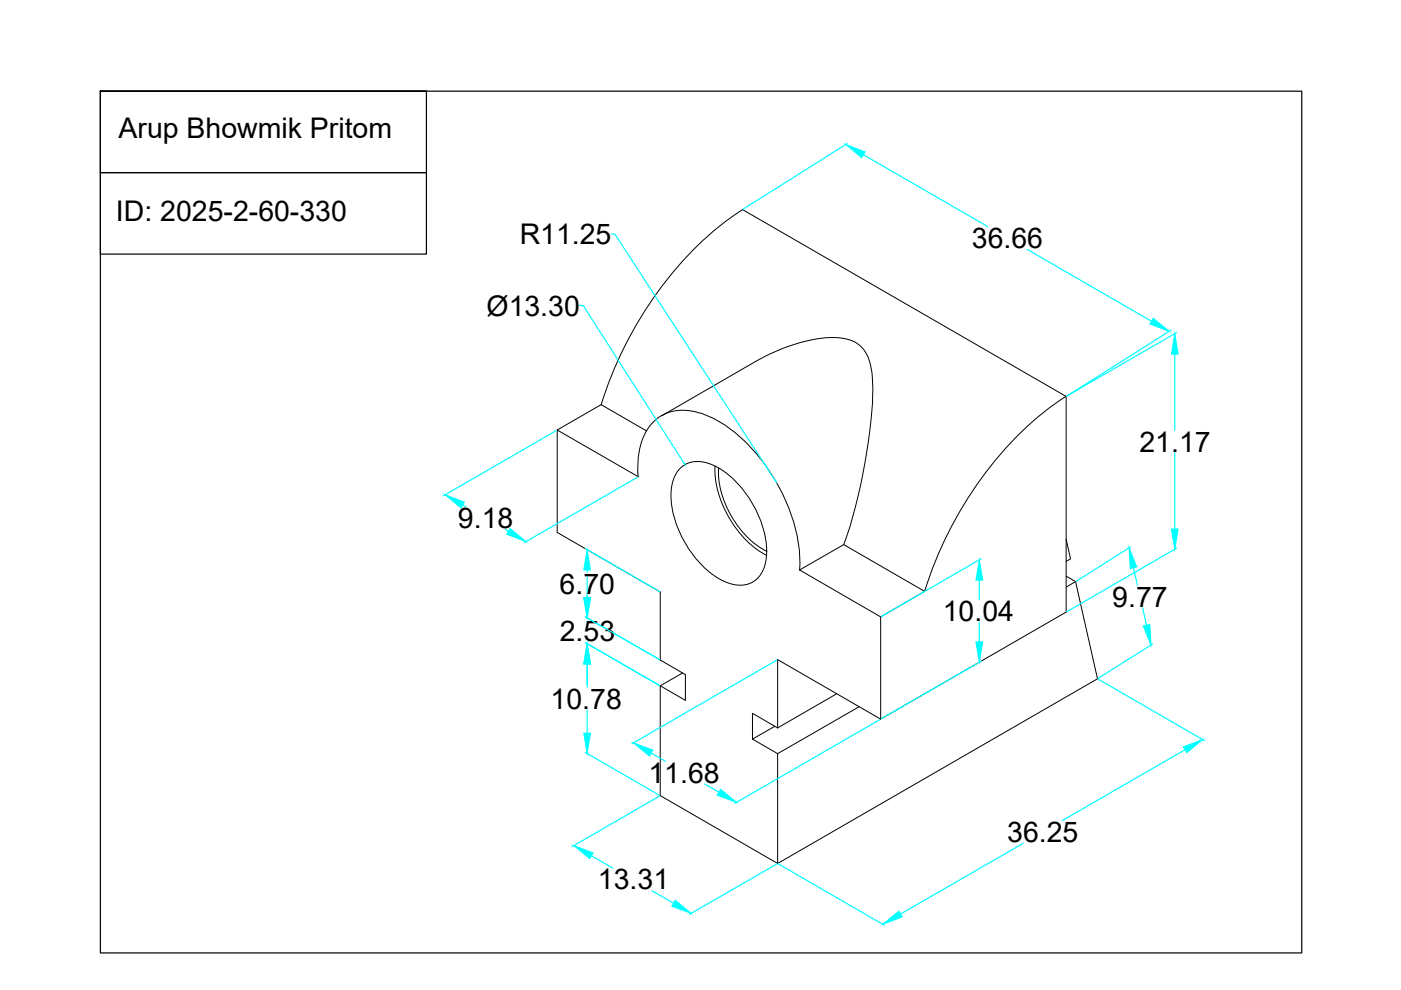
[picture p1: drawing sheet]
<svg xmlns="http://www.w3.org/2000/svg" width="297mm" height="210mm" viewBox="0 0 297 210" stroke-linecap="round" stroke-linejoin="round" font-family="sans-serif">
<!-- layer: 0 -->
<g fill="none" stroke="#000" stroke-width=".21">
<path d="M157.4 44.4l68.6 39.7v45.7l-39.3 22.7M157.5 44.4a74 74 0 0 0-25.6 30l-2.9 6.8-1.5 4.6M118.1 91.2v21.7l21.9 12.6v14.4l5.3 3.1v5.5l-5.3-3.1M118.1 91.2l17.2 9.9M127.5 85.8l9.6 5.6M127.5 85.8l-9.4 5.4M140.3 88.2l19.9-11.5a37.2 37.2 0 0 1 15.9-5.1 8 8 0 0 1 7 2.4 12.6 12.6 0 0 1 1.9 7.6 106.3 106.3 0 0 1-3.5 25.4l-1.2 4.4-1.4 4.1M144.1 99.4a5.8 5.8 0 0 1 7-.8 21.8 21.8 0 0 1 10.9 14.2 12.2 12.2 0 0 1-.6 8.9 5.3 5.3 0 0 1-6.5 2.1 18.8 18.8 0 0 1-10-9.3 18.4 18.4 0 0 1-2.3-12.1l.3-1.2zM151.6 98.8a22 22 0 0 0 10.9 18.9M152.4 99.2a20.2 20.2 0 0 0 10.1 17.7M226 84a74 74 0 0 0-25.5 30l-2.9 6.8-1.6 4.6M135.3 101.1a15.1 15.1 0 0 1 3.1-11.5 9.2 9.2 0 0 1 9.7-2.1 28.5 28.5 0 0 1 14.3 11.4 36.6 36.6 0 0 1 7.2 20.6l-.1 1.3"/>
<path d="M178.9 115.5l-9.4 5.3M178.9 115.5l17.1 9.9-9.3 5.4M226 114.4l1 4.1-1 .5M169.5 120.8l17.2 10M186.7 130.8v21.7M226 122.2l2 1.1M228 123.3l4.7 20.6-67.8 39.2M228 123.3l-2 1.2M140 145.4v23.3l24.9 14.4M144.7 142.7l-4.7 2.7M159.5 156.7l5.4 3.1M164.3 154l-4.8 2.7"/>
<path d="M164.9 154.3l-5.4-3.1v5.5M164.9 159.8v23.3M177.4 147.1l-12.5 7.2M182.1 149.8l-17.2 10M186.7 152.5l-21.8-12.6v14.4"/>
</g>
<g fill="none" stroke="#0ff" stroke-width=".25">
<path d="M179.6 30.4l-22 14M183 32.8l26.4 15.2M129.6 49.6h.8l34 52.3M217.7 52.9l26.4 15.2M122.8 64.8h.8l21.4 33.4M248.3 70l-22.1 14 23.3-13.5M249.1 75.1v16.2M118 91.3l-24 13.8M249.1 96v16.2M98.1 107l.7 .5M107.1 112.3l.7 .4M124.1 116.3l15.8 9.1"/>
<path d="M135.2 101.2l-24 13.8M208 118.5l-21.2 12.2M239.7 115.9l-11.5 7.4M249.5 116.2l-23.3 13.5M124.1 130.8l15.8 9.1M124.1 136.3l15.8 9.1M124.5 120.8v.6M124.5 122.4v4.3M164.7 139.9l-30.8 17.8M207.6 123v4.2M207.6 131.9v4.2M240.3 120.4l.9 3.7"/>
<path d="M242.3 128.8l.8 3.7M244.4 136.6l-11.6 7.2M124.1 159.5l15.8 9.1M124.5 140.8v4.9M124.5 150.5v4.9M138.1 159.7l3 1.7M186.6 152.6l-30.8 17.7M208 140.2l-21.2 12.2M232.9 144l22.5 13M251.3 158.9l-26.1 15.1M139.9 168.8l-18.6 10.7M149.4 166.2l3 1.8"/>
<path d="M216.9 178.8l-25.9 15M125.4 181.4l4.5 2.7M138.2 188.9l4.6 2.6M164.7 183.2l-18.5 10.7M165 183.2l22.6 13"/>
</g>
<g fill="#0ff" stroke="#0ff" stroke-width=".21">
<path d="M179.3 30.6l4.1 1.6-.7 1.2z"/>
<path d="M244.5 67.5l3.4 2.8-4.1-1.6z"/>
<path d="M94.3 104.9l4.2 1.6-.8 1.2z"/>
<path d="M108.1 112l3.4 2.8-4.1-1.5z"/>
<path d="M207.6 118.7l.8 4.3h-1.5z"/>
<path d="M206.9 136.1h1.5l-.8 4.3z"/>
<path d="M249.1 70.7l.7 4.4h-1.4z"/>
<path d="M248.4 112.2h1.4l-.7 4.3z"/>
<path d="M239.4 116.1l1.6 4.1-1.4 .4z"/>
<path d="M242.4 132.7l1.4-.3 .2 4.4z"/>
<path d="M121.7 179.3l4.1 1.5-.8 1.3z"/>
<path d="M143.2 190.9l3.3 2.8-4.1-1.6z"/>
<path d="M123.8 126.7h1.4l-.7 4.3z"/>
<path d="M124.5 136.5l.7 4.3h-1.4z"/>
<path d="M124.5 116.5l.7 4.3h-1.4z"/>
<path d="M123.8 155.4h1.4l-.7 4.4z"/>
<path d="M250.9 158.4l4.1-1.6-3.4 2.8z"/>
<path d="M187.2 195.9l3.4-2.7 .7 1.2z"/>
<path d="M134.3 157.5l4.1 1.5-.7 1.3z"/>
<path d="M152.8 167.3l3.4 2.8-4.2-1.5z"/>
<path d="M145 98.2h.1l.1 .3z"/>
<path d="M164.4 101.8l.2 .4-.3-.3z"/>
</g>
<path d="M21.3 19.3v17.3h69.1v-17.3h-69.1h254.7v182.7h-254.7zM21.3 36.6h69.1v17.3h-69.1z" fill="none" stroke="#000" stroke-width=".25"/>
<g font-size="6">
<text x="25.1" y="29.2">Arup Bhowmik Pritom</text>
<text x="24.6" y="46.9">ID: 2025-2-60-330</text>
<text x="110.2" y="51.8">R11.25</text>
<text x="206.1" y="52.6">36.66</text>
<text x="103.2" y="67">Ø13.30</text>
<text x="241.6" y="95.8">21.17</text>
<text x="97.1" y="112">9.18</text>
<text x="118.6" y="125.9">6.70</text>
<text x="199.9" y="131.7">10.04</text>
<text x="235.8" y="128.6">9.77</text>
<text x="118.7" y="135.9">2.53</text>
<text x="116.7" y="150.2">10.78</text>
<text x="137.5" y="165.9">11.68</text>
<text x="213.6" y="178.5">36.25</text>
<text x="126.8" y="188.6">13.31</text>
</g>
</svg>
